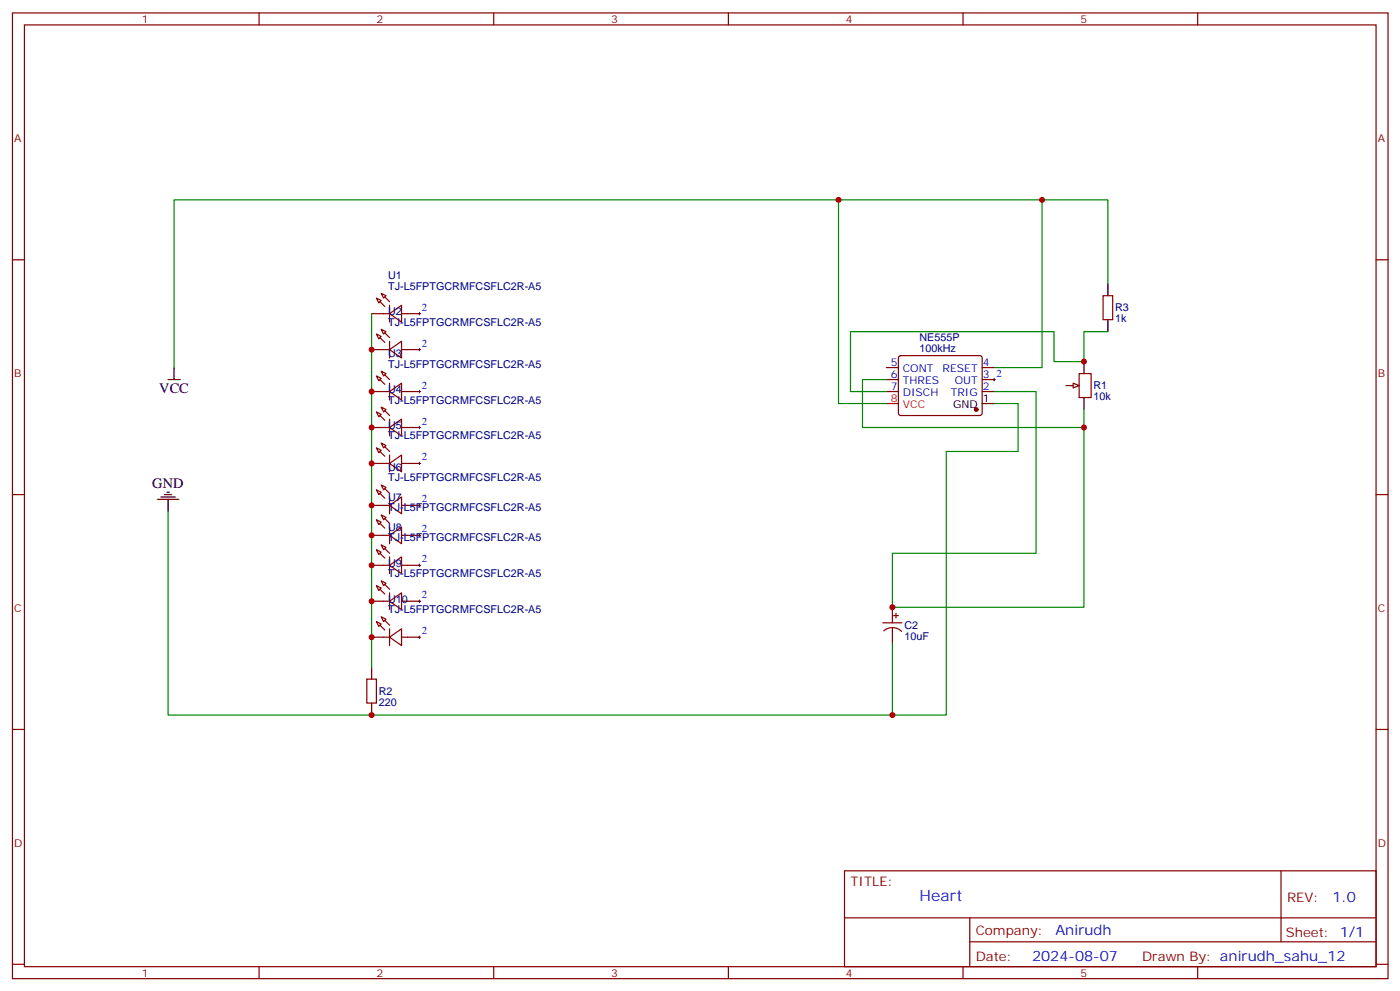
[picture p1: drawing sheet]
<svg xmlns="http://www.w3.org/2000/svg" width="413mm" height="292mm" viewBox="0 0 413 292" stroke-linecap="round" stroke-linejoin="round" font-family="sans-serif">
<g fill="none" stroke="#870000" stroke-width=".35">
<path d="M3.7 3.8h405.3v284.3h-405.3zM7.2 7.3h398.3v277.3h-398.3zM76.3 3.8v3.5M145.5 3.8v3.5M214.6 3.8v3.5M283.8 3.8v3.5M352.9 3.8v3.5M3.7 76.5h3.5M405.5 76.5h3.5M109.5 92.4h5.3M110.9 87.8l1.4 .7-.7 .7zM110.9 98.4l1.4 .7-.7 .7z"/>
<path d="M112.3 86.4l1.4 .7-.7 .7zM112.3 96.9l1.4 .7-.7 .8zM114.8 92.4l3.5-2.5v4.9zM114.8 89.9v4.9M118.3 92.4h5.3M109.5 102.9h5.3M109.5 115.3h5.3M110.9 110.7l1.4 .7-.7 .7zM112.3 109.3l1.4 .7-.7 .7zM112.3 119.9l1.4 .7-.7 .7zM114.8 102.9l3.5-2.4v4.9zM114.8 115.3l3.5-2.5v5z"/>
<path d="M114.8 100.5v4.9M114.8 112.8v5M118.3 102.9h5.3M118.3 115.3h5.3M315.5 113.5h1.8M318 110h3.5v7.1h-3.5zM109.5 125.9h5.3M109.5 136.5h5.3M110.9 121.3l1.4 .7-.7 .7zM110.9 131.9l1.4 .7-.7 .7zM112.3 130.5l1.4 .7-.7 .7zM114.8 125.9l3.5-2.5v4.9z"/>
<path d="M114.8 136.5l3.5-2.5v4.9zM114.8 123.4v4.9M114.8 134v4.9M118.3 125.9h5.3M118.3 136.5h5.3M3.7 145.6h3.5M109.5 148.8h5.3M109.5 157.6h5.3M110.9 144.2l1.4 .7-.7 .7zM110.9 153l1.4 .7-.7 .7zM112.3 142.8l1.4 .7-.7 .7zM112.3 151.6l1.4 .7-.7 .7z"/>
<path d="M114.8 148.8l3.5-2.5v5zM114.8 157.6l3.5-2.4v4.9zM114.8 146.3v5M114.8 155.2v4.9M118.3 148.8h5.3M118.3 157.6h5.3M405.5 145.6h3.5M109.5 166.4h5.3M110.9 161.9l1.4 .7-.7 .7zM112.3 160.4l1.4 .7-.7 .8zM114.8 166.4l3.5-2.4v4.9zM114.8 164v4.9"/>
<path d="M118.3 166.4h5.3M3.7 214.8h3.5M405.5 214.8h3.5M248.8 256.4h156.7v28.2h-156.7zM377.5 256.4v20.9M248.9 270.2h156.5M285.8 277.3h119.6M285.8 270.2v14.2M3.7 283.9h3.5M76.3 284.6v3.5M145.5 284.6v3.5M214.6 284.6v3.5"/>
<path d="M283.8 284.6v3.5M352.9 284.6v3.5M405.5 283.9h3.5"/>
</g>
<g fill="#870000" stroke="#870000" stroke-width=".35">
<path d="M113.4 87.4l1.4 1.4z"/>
<path d="M112 88.8l1.4 1.4z"/>
<path d="M113.4 98l1.4 1.4z"/>
<path d="M112 99.4l1.4 1.4z"/>
<path d="M113.4 110.3l1.4 1.5z"/>
<path d="M112 111.8l1.4 1.4z"/>
<path d="M113.4 120.9l1.4 1.4z"/>
<path d="M112 122.3l1.4 1.5z"/>
<path d="M113.4 131.5l1.4 1.4z"/>
<path d="M112 132.9l1.4 1.4z"/>
<path d="M113.4 143.9l1.4 1.4z"/>
<path d="M112 145.3l1.4 1.4z"/>
<path d="M113.4 152.7l1.4 1.4z"/>
<path d="M112 154.1l1.4 1.4z"/>
<path d="M113.4 161.5l1.4 1.4z"/>
<path d="M112 162.9l1.4 1.4z"/>
</g>
<path d="M109.5 92.4v104" fill="none" stroke="#008700" stroke-width=".35"/>
<path d="M314.1 113.5h3.5M319.4 106.5v3.5M319.4 117.1v3.5" fill="none" stroke="#000" stroke-width=".35"/>
<path d="M316.2 112.8l1.8 .7-1.8 .7z" fill="#f0f0f0" stroke="#870000" stroke-width=".35"/>
<path d="M326.5 83.5v3.6M326.5 94.1v3.5M49.5 111.8h3.6M51.3 108.2v3.6M289.4 118.8h3.5M46.4 147h6.3M47.4 146.3h4.2M48.5 145.6h2.1M49.2 144.9h.7M49.5 147v3.6M109.5 196.4v3.6M109.5 207v3.5" fill="none" stroke="#000" stroke-width=".35"/>
<g fill="none" stroke="#870000" stroke-width=".35">
<path d="M325 87.1h2.9v7h-2.9zM261.2 115.3h3.5M261.2 111.8h3.5M261.2 108.2h3.5M265 104.9l.4-.2h23.3l.5 .2 .2 .5v16.5l-.7 .4h-23.5l-.5-.7v-16.2zM289.4 115.3h3.5M289.4 111.8h3.5M289.4 108.2h3.5M109.5 177h5.3M110.9 172.4l1.4 .7-.7 .7zM112.3 171l1.4 .7-.7 .7zM114.8 177l3.5-2.4v4.9z"/>
<path d="M114.8 174.6v4.9M118.3 177h5.3M263 178.8v4.6M108.1 200h2.8v7h-2.8zM109.5 187.6h5.3M110.9 183l1.4 .7-.7 .7zM112.3 181.6l1.4 .7-.7 .7zM114.8 187.6l3.5-2.5v5zM114.8 185.1v5M118.3 187.6h5.3M260.1 183.4h5.7M260.4 185.8a3.8 3.8 0 0 1 5.3 .1"/>
<path d="M263 184.8v4.6M263.3 181.3h1.4M264 180.6v1.4"/>
</g>
<path d="M247.1 58.8v60h14.1M307.1 58.8v49.4h-14.2M326.5 83.5v-24.7h-275.2v49.4M326.5 97.6h-7.1v8.9h-8.8v-8.9h-60v17.7h10.6M261.2 111.8h-7.1v14.1h65.3v-5.3M292.9 118.8h7.1v14.1h-21.2v77.6h-229.3v-59.9M292.9 115.3h12.4v47.6h-42.3v15.9h56.4v-52.9M263 189.4v21.1" fill="none" stroke="#008700" stroke-width=".35"/>
<g fill="#870000" stroke="#870000" stroke-width=".35">
<path d="M113.4 172.1l1.4 1.4z"/>
<path d="M112 173.5l1.4 1.4z"/>
<path d="M113.4 182.7l1.4 1.4z"/>
<path d="M112 184.1l1.4 1.4z"/>
<circle cx="287.7" cy="120.6" r=".53"/>
</g>
<path d="M261.2 118.8h3.5" fill="none" stroke="#f00" stroke-width=".35"/>
<g fill="none" stroke="#000" stroke-width=".29">
<path d="M123.3 92.4h.7M123.6 92v.7M123.3 102.9h.7M123.3 115.3h.7M123.6 102.6v.7M123.6 114.9v.7M292.6 111.8h.7M292.9 111.4v.7M123.3 125.9h.7M123.3 136.5h.7M123.6 125.5v.7M123.6 136.1v.7"/>
<path d="M123.3 148.8h.7M123.3 157.6h.7M123.6 148.4v.8M123.6 157.3v.7M123.3 166.4h.7M123.3 177h.7M123.6 166.1v.7M123.6 176.7v.7M123.3 187.6h.7M123.6 187.3v.7"/>
</g>
<g fill="#c00">
<circle cx="109.5" cy="102.9" r=".88"/>
<circle cx="109.5" cy="115.3" r=".88"/>
<circle cx="109.5" cy="125.9" r=".88"/>
<circle cx="109.5" cy="136.5" r=".88"/>
<circle cx="109.5" cy="148.8" r=".88"/>
<circle cx="109.5" cy="157.6" r=".88"/>
<circle cx="109.5" cy="166.4" r=".88"/>
<circle cx="109.5" cy="210.5" r=".88"/>
<circle cx="247.1" cy="58.8" r=".88"/>
<circle cx="307.1" cy="58.8" r=".88"/>
<circle cx="263" cy="210.5" r=".88"/>
<circle cx="319.4" cy="125.9" r=".88"/>
<circle cx="319.4" cy="106.5" r=".88"/>
<circle cx="263" cy="178.8" r=".88"/>
<circle cx="109.5" cy="177" r=".88"/>
<circle cx="109.5" cy="187.6" r=".88"/>
</g>
<text font-size="4.6" fill="#00f" x="270.9" y="265.4">Heart</text>
<g font-size="4.2">
<text x="46.9" y="115.8">VCC</text>
<text x="44.9" y="143.7">GND</text>
</g>
<g font-size="4.2" fill="#00f">
<text x="392.6" y="265.7">1.0</text>
<text x="311" y="275.2">Anirudh</text>
<text x="304.1" y="283">2024-08-07</text>
</g>
<g font-size="3.9" fill="#800">
<text x="250.6" y="261">TITLE:</text>
<text x="379.2" y="265.7">REV:</text>
<text x="287.5" y="275.2">Company:</text>
<text x="378.9" y="275.8">Sheet: 1/1</text>
<text x="287.5" y="282.9">Date:</text>
<text x="336.6" y="282.9">Drawn By: anirudh_sahu_12</text>
</g>
<g font-size="3.2" fill="#800">
<text x="41.8" y="6.8">1</text>
<text x="110.9" y="6.8">2</text>
<text x="180.1" y="6.8">3</text>
<text x="249.2" y="6.8">4</text>
<text x="318.3" y="6.8">5</text>
<text x="4.2" y="41.9">A</text>
<text x="406" y="41.9">A</text>
<text x="4.2" y="111.1">B</text>
<text x="406" y="111.1">B</text>
<text x="4.2" y="180.2">C</text>
<text x="406" y="180.2">C</text>
<text x="4.2" y="249.3">D</text>
<text x="406" y="249.3">D</text>
<text x="41.8" y="287.6">1</text>
<text x="110.9" y="287.6">2</text>
<text x="180.1" y="287.6">3</text>
<text x="249.2" y="287.6">4</text>
<text x="318.3" y="287.6">5</text>
</g>
<g font-size="3.2" fill="#000080">
<text x="114.4" y="82.2">U1</text>
<text x="114.4" y="85.3">TJ-L5FPTGCRMFCSFLC2R-A5</text>
<text x="114.4" y="95.9">TJ-L5FPTGCRMFCSFLC2R-A5</text>
<text x="114.4" y="92.8">U2</text>
<text x="328.6" y="94.8">1k</text>
<text x="328.6" y="91.7">R3</text>
<text x="270.9" y="100.5">NE555P</text>
<text x="114.4" y="105.1">U3</text>
<text x="270.9" y="103.6">100kHz</text>
<text x="114.4" y="108.2">TJ-L5FPTGCRMFCSFLC2R-A5</text>
<text x="114.4" y="118.8">TJ-L5FPTGCRMFCSFLC2R-A5</text>
<text x="114.4" y="115.7">U4</text>
<text x="322.2" y="117.9">10k</text>
<text x="322.2" y="114.7">R1</text>
<text x="114.4" y="129.4">TJ-L5FPTGCRMFCSFLC2R-A5</text>
<text x="114.4" y="126.3">U5</text>
<text x="114.4" y="141.7">TJ-L5FPTGCRMFCSFLC2R-A5</text>
<text x="114.4" y="138.6">U6</text>
<text x="114.4" y="147.4">U7</text>
<text x="114.4" y="150.6">TJ-L5FPTGCRMFCSFLC2R-A5</text>
<text x="114.4" y="159.4">TJ-L5FPTGCRMFCSFLC2R-A5</text>
<text x="114.4" y="156.3">U8</text>
<text x="114.4" y="166.8">U9</text>
<text x="114.4" y="170">TJ-L5FPTGCRMFCSFLC2R-A5</text>
<text x="114.4" y="177.4">U10</text>
<text x="114.4" y="180.6">TJ-L5FPTGCRMFCSFLC2R-A5</text>
<text x="266.5" y="185.2">C2</text>
<text x="266.5" y="188.4">10uF</text>
<text x="111.6" y="207.8">220</text>
<text x="111.6" y="204.6">R2</text>
</g>
<g font-size="3.2" fill="#00f">
<text x="124.3" y="91.5">2</text>
<text x="124.3" y="102.1">2</text>
<text x="262.5" y="107.9">5</text>
<text x="289.6" y="107.9">4</text>
<text x="262.5" y="111.4">6</text>
<text x="266" y="109.6">CONT</text>
<text x="266" y="113.2">THRES</text>
<text x="277.8" y="109.6">RESET</text>
<text x="281.3" y="113.2">OUT</text>
<text x="289.6" y="111.4">3</text>
<text x="293.7" y="110.9">2</text>
<text x="124.3" y="114.4">2</text>
<text x="262.5" y="114.9">7</text>
<text x="266" y="116.7">DISCH</text>
<text x="280.2" y="116.7">TRIG</text>
<text x="289.6" y="114.9">2</text>
<text x="124.3" y="125">2</text>
<text x="124.3" y="135.6">2</text>
<text x="124.3" y="147.9">2</text>
<text x="124.3" y="156.7">2</text>
<text x="124.3" y="165.6">2</text>
<text x="124.3" y="176.1">2</text>
<text x="124.3" y="186.7">2</text>
</g>
<g font-size="3.2" fill="#f00">
<text x="262.5" y="118.5">8</text>
<text x="266" y="120.2">VCC</text>
</g>
<g font-size="3.2">
<text x="289.6" y="118.5">1</text>
<text x="280.8" y="120.2">GND</text>
</g>
</svg>
